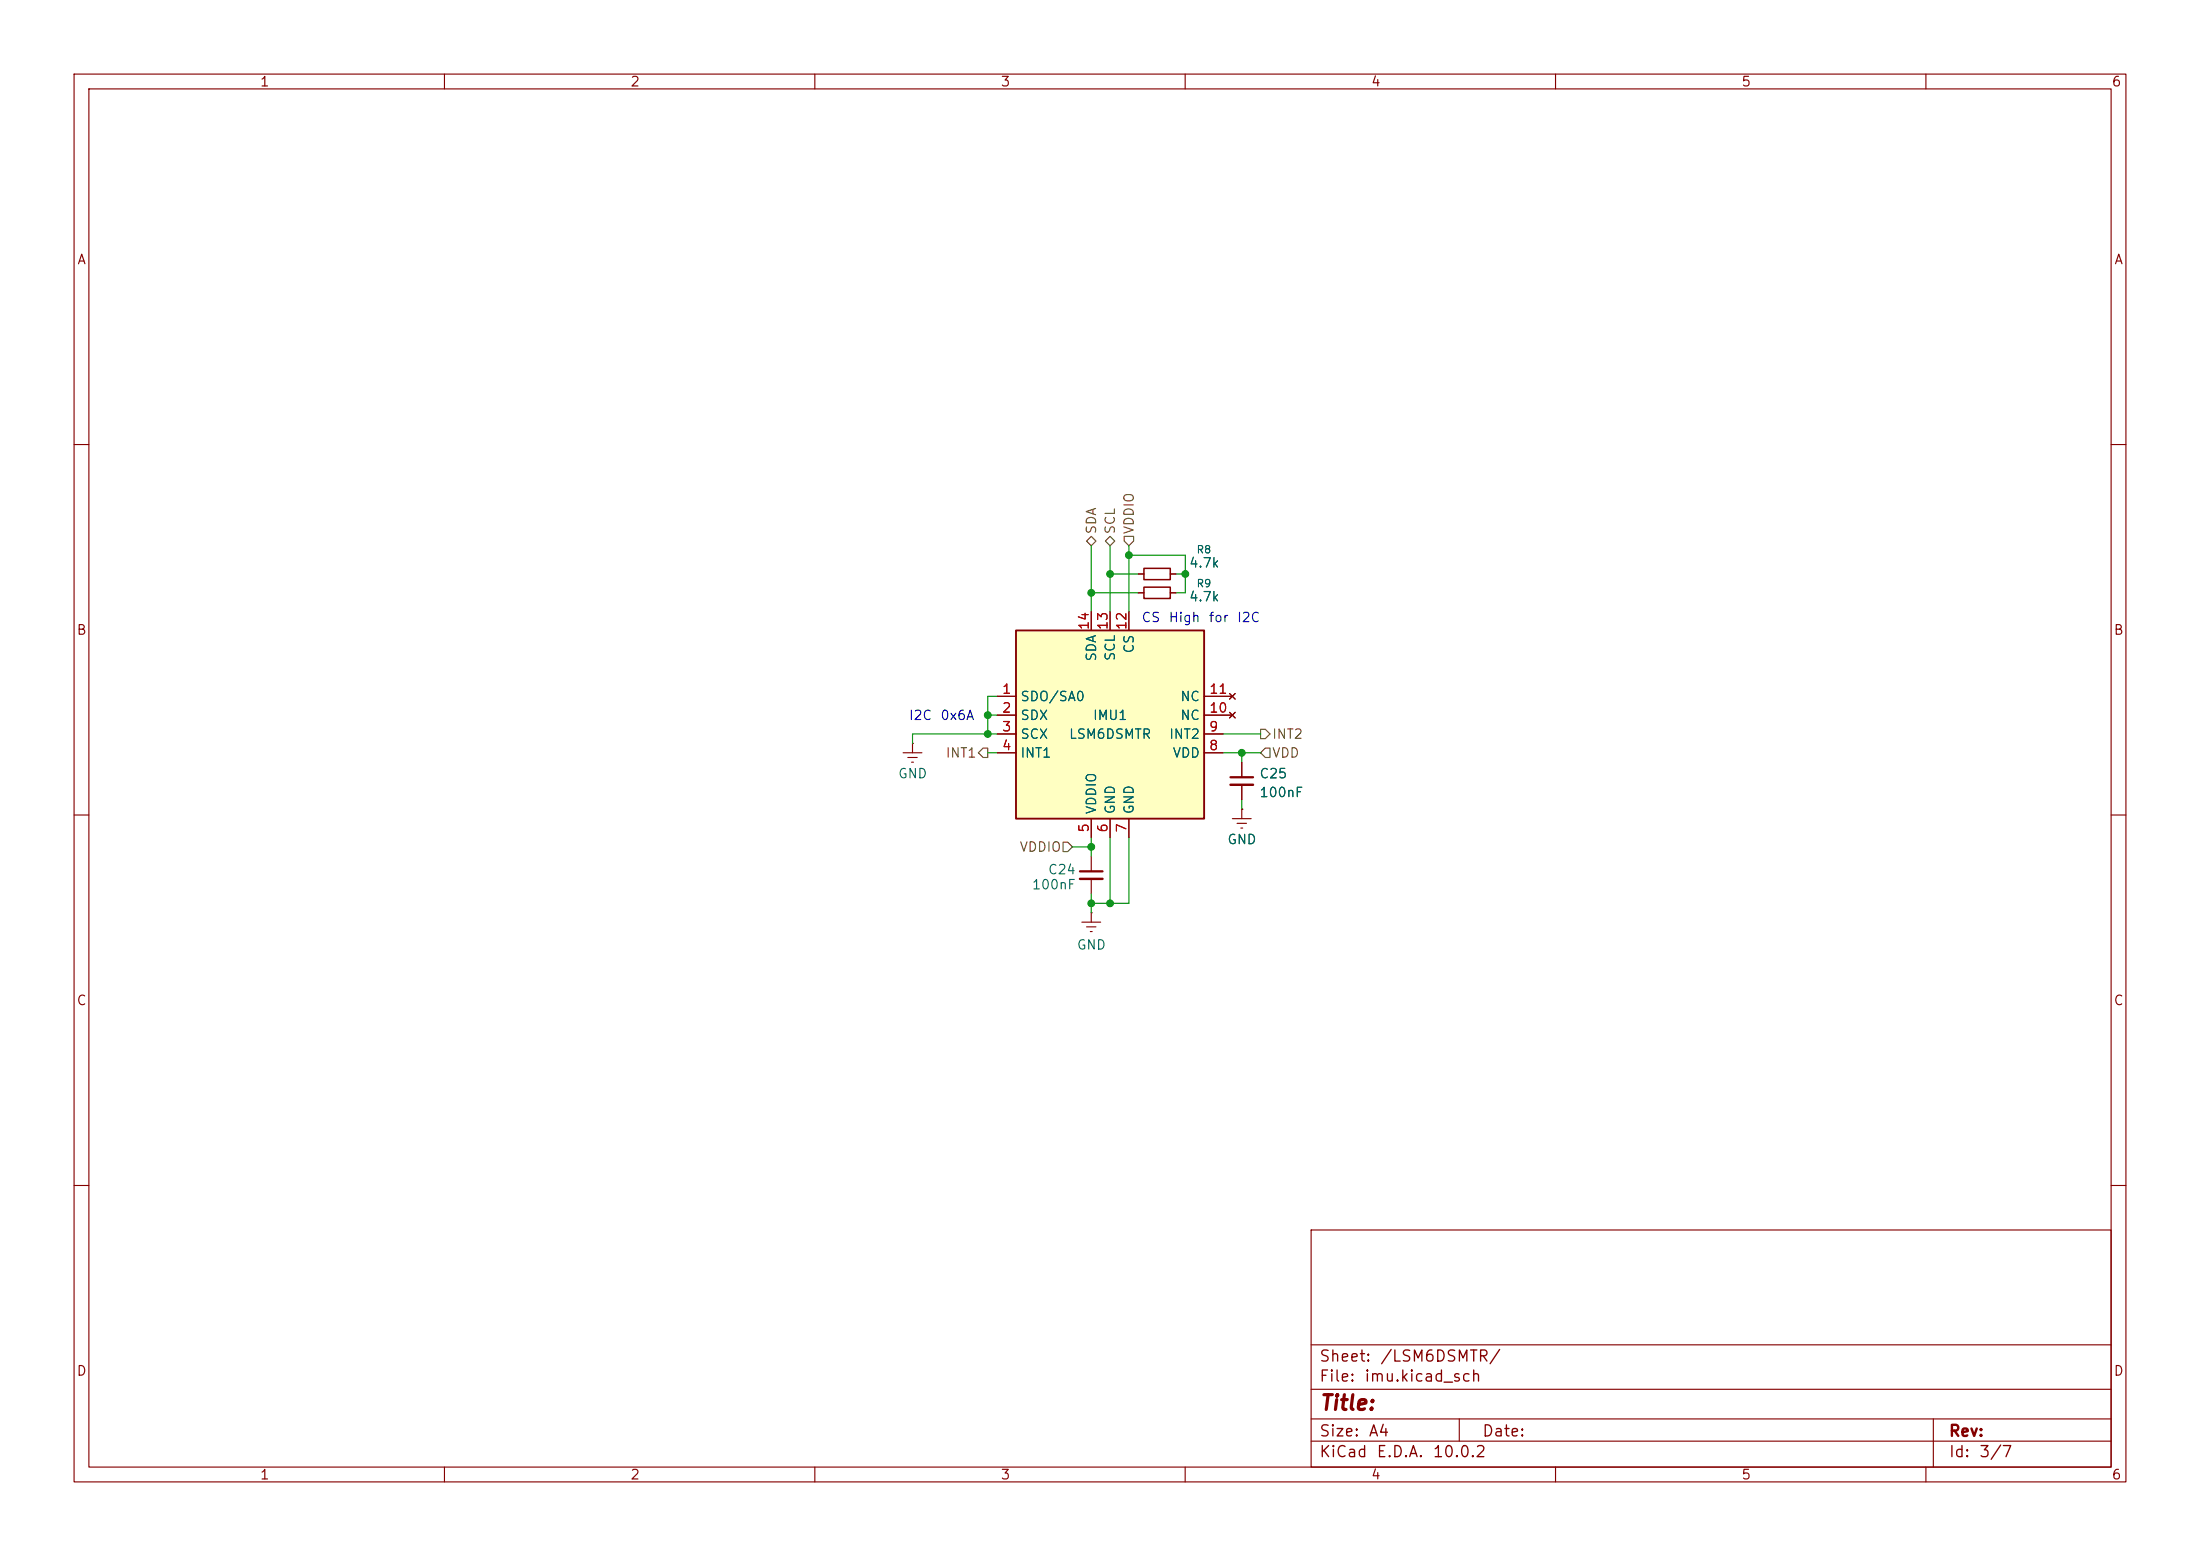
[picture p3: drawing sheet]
(kicad_sch
 (version 20260306)
 (generator "eeschema")
 (generator_version "10.0")
 (paper "A4")
 (lib_symbols
  (symbol "Device:C_Small"
   (pin_numbers (hide yes))
   (pin_names
    (offset 0.254) (hide yes)) (exclude_from_sim no) (in_bom yes) (on_board yes)
   (in_pos_files yes)
   (duplicate_pin_numbers_are_jumpers no)
   (property "Reference" "C" (at 0.254 1.778 0) (show_name no) (do_not_autoplace no) (effects (font (size 1.27 1.27)) (justify left)))
   (property "Value" "C_Small" (at 0.254 -2.032 0) (show_name no) (do_not_autoplace no) (effects (font (size 1.27 1.27)) (justify left)))
   (property "Footprint" "" (at 0 0 0) (show_name no) (do_not_autoplace no) (hide yes) (effects (font (size 1.27 1.27))))
   (property "Datasheet" "" (at 0 0 0) (show_name no) (do_not_autoplace no) (hide yes) (effects (font (size 1.27 1.27))))
   (property "Description" "Unpolarized capacitor, small symbol" (at 0 0 0) (show_name no) (do_not_autoplace no) (hide yes) (effects (font (size 1.27 1.27))))
   (symbol "C_Small_0_1"
    (polyline (pts (xy -1.524 0.508) (xy 1.524 0.508)) (stroke (width 0.3048) (type default)) (fill (type none)))
    (polyline (pts (xy -1.524 -0.508) (xy 1.524 -0.508)) (stroke (width 0.3302) (type default)) (fill (type none))))
   (symbol "C_Small_1_1"
    (pin passive line (at 0 2.54 270) (length 2.032) (name "" (effects (font (size 1.27 1.27)))) (number "1" (effects (font (size 1.27 1.27)))))
    (pin passive line (at 0 -2.54 90) (length 2.032) (name "" (effects (font (size 1.27 1.27)))) (number "2" (effects (font (size 1.27 1.27))))))
   (embedded_fonts no))
  (symbol "Device:R_Small"
   (pin_numbers (hide yes))
   (pin_names
    (offset 0.254) (hide yes)) (exclude_from_sim no) (in_bom yes) (on_board yes)
   (in_pos_files yes)
   (duplicate_pin_numbers_are_jumpers no)
   (property "Reference" "R" (at 0 0 90) (show_name no) (do_not_autoplace no) (effects (font (size 1.016 1.016))))
   (property "Value" "R_Small" (at 1.778 0 90) (show_name no) (do_not_autoplace no) (effects (font (size 1.27 1.27))))
   (property "Footprint" "" (at 0 0 0) (show_name no) (do_not_autoplace no) (hide yes) (effects (font (size 1.27 1.27))))
   (property "Datasheet" "" (at 0 0 0) (show_name no) (do_not_autoplace no) (hide yes) (effects (font (size 1.27 1.27))))
   (property "Description" "Resistor, small symbol" (at 0 0 0) (show_name no) (do_not_autoplace no) (hide yes) (effects (font (size 1.27 1.27))))
   (symbol "R_Small_0_1"
    (rectangle (start -0.762 1.778) (end 0.762 -1.778) (stroke (width 0.2032) (type default)) (fill (type none))))
   (symbol "R_Small_1_1"
    (pin passive line (at 0 2.54 270) (length 0.762) (name "" (effects (font (size 1.27 1.27)))) (number "1" (effects (font (size 1.27 1.27)))))
    (pin passive line (at 0 -2.54 90) (length 0.762) (name "" (effects (font (size 1.27 1.27)))) (number "2" (effects (font (size 1.27 1.27))))))
   (embedded_fonts no))
  (symbol "Sensor_Motion:LSM6DS3" (exclude_from_sim no) (in_bom yes) (on_board yes)
   (in_pos_files yes)
   (duplicate_pin_numbers_are_jumpers no)
   (property "Reference" "IMU1" (at 0 1.27 0) (show_name no) (do_not_autoplace no) (effects (font (size 1.27 1.27))))
   (property "Value" "LSM6DSRTR" (at 0 -1.27 0) (show_name no) (do_not_autoplace no) (effects (font (size 1.27 1.27))))
   (property "Footprint" "Package_LGA:LGA-14_3x2.5mm_P0.5mm_LayoutBorder3x4y" (at -10.16 -17.78 0) (show_name no) (do_not_autoplace no) (hide yes) (effects (font (size 1.27 1.27)) (justify left)))
   (property "Datasheet" "https://www.st.com/resource/en/datasheet/lsm6ds3tr-c.pdf" (at 2.54 -16.51 0) (show_name no) (do_not_autoplace no) (hide yes) (effects (font (size 1.27 1.27))))
   (property "Description" "I2C/SPI, iNEMO inertial module: always-on 3D accelerometer and 3D gyroscope" (at 0 0 0) (show_name no) (do_not_autoplace no) (hide yes) (effects (font (size 1.27 1.27))))
   (symbol "LSM6DS3_0_1"
    (rectangle (start -12.7 12.7) (end 12.7 -12.7) (stroke (width 0.254) (type default)) (fill (type background))))
   (symbol "LSM6DS3_1_1"
    (pin bidirectional line (at -15.24 3.81 0) (length 2.54) (name "SDO/SA0" (effects (font (size 1.27 1.27)))) (number "1" (effects (font (size 1.27 1.27)))))
    (pin bidirectional line (at -15.24 1.27 0) (length 2.54) (name "SDX" (effects (font (size 1.27 1.27)))) (number "2" (effects (font (size 1.27 1.27)))))
    (pin input line (at -15.24 -1.27 0) (length 2.54) (name "SCX" (effects (font (size 1.27 1.27)))) (number "3" (effects (font (size 1.27 1.27)))))
    (pin output line (at -15.24 -3.81 0) (length 2.54) (name "INT1" (effects (font (size 1.27 1.27)))) (number "4" (effects (font (size 1.27 1.27)))))
    (pin power_in line (at -2.54 -15.24 90) (length 2.54) (name "VDDIO" (effects (font (size 1.27 1.27)))) (number "5" (effects (font (size 1.27 1.27)))))
    (pin power_in line (at 0 -15.24 90) (length 2.54) (name "GND" (effects (font (size 1.27 1.27)))) (number "6" (effects (font (size 1.27 1.27)))))
    (pin passive line (at 0 -15.24 90) (length 2.54) (hide yes) (name "GND" (effects (font (size 1.27 1.27)))) (number "7" (effects (font (size 1.27 1.27)))))
    (pin power_in line (at 2.54 -15.24 90) (length 2.54) (name "GND" (effects (font (size 1.27 1.27)))) (number "7" (effects (font (size 1.27 1.27)))))
    (pin power_in line (at 15.24 -3.81 180) (length 2.54) (name "VDD" (effects (font (size 1.27 1.27)))) (number "8" (effects (font (size 1.27 1.27)))))
    (pin output line (at 15.24 -1.27 180) (length 2.54) (name "INT2" (effects (font (size 1.27 1.27)))) (number "9" (effects (font (size 1.27 1.27)))))
    (pin no_connect line (at 16.51 1.27 180) (length 3.81) (name "NC" (effects (font (size 1.27 1.27)))) (number "10" (effects (font (size 1.27 1.27)))))
    (pin no_connect line (at 16.51 3.81 180) (length 3.81) (name "NC" (effects (font (size 1.27 1.27)))) (number "11" (effects (font (size 1.27 1.27)))))
    (pin input line (at 2.54 15.24 270) (length 2.54) (name "CS" (effects (font (size 1.27 1.27)))) (number "12" (effects (font (size 1.27 1.27)))))
    (pin input line (at 0 15.24 270) (length 2.54) (name "SCL" (effects (font (size 1.27 1.27)))) (number "13" (effects (font (size 1.27 1.27)))))
    (pin bidirectional line (at -2.54 15.24 270) (length 2.54) (name "SDA" (effects (font (size 1.27 1.27)))) (number "14" (effects (font (size 1.27 1.27))))))
   (embedded_fonts no))
  (symbol "a3-srad-camera-v2:GND"
   (power global)
   (pin_numbers (hide yes))
   (pin_names
    (offset 0) (hide yes)) (exclude_from_sim no) (in_bom yes) (on_board yes)
   (in_pos_files yes)
   (duplicate_pin_numbers_are_jumpers no)
   (property "Reference" "#PWR" (at 0 -6.35 0) (show_name no) (do_not_autoplace no) (hide yes) (effects (font (size 1.27 1.27))))
   (property "Value" "GND" (at 0 -3.81 0) (show_name no) (do_not_autoplace no) (effects (font (size 1.27 1.27))))
   (property "Footprint" "" (at 0 0 0) (show_name no) (do_not_autoplace no) (hide yes) (effects (font (size 1.27 1.27))))
   (property "Datasheet" "" (at 0 0 0) (show_name no) (do_not_autoplace no) (hide yes) (effects (font (size 1.27 1.27))))
   (property "Description" "Power symbol creates a global label with name \"GNDREF\" , reference supply ground" (at 0 0 0) (show_name no) (do_not_autoplace no) (hide yes) (effects (font (size 1.27 1.27))))
   (symbol "GND_0_1"
    (polyline (pts (xy -0.635 -1.905) (xy 0.635 -1.905)) (stroke (width 0) (type default)) (fill (type none)))
    (polyline (pts (xy -0.127 -2.54) (xy 0.127 -2.54)) (stroke (width 0) (type default)) (fill (type none)))
    (polyline (pts (xy 0 -1.27) (xy 0 0)) (stroke (width 0) (type default)) (fill (type none)))
    (polyline (pts (xy 1.27 -1.27) (xy -1.27 -1.27)) (stroke (width 0) (type default)) (fill (type none))))
   (symbol "GND_1_1"
    (pin power_in line (at 0 0 270) (length 0) (name "" (effects (font (size 1.27 1.27)))) (number "1" (effects (font (size 1.27 1.27))))))
   (embedded_fonts no)))
 (text "I2C 0x6A"
  (exclude_from_sim no)
  (at 127 96.774 0)
  (effects (font (size 1.27 1.27))))
 (text "CS High for I2C"
  (exclude_from_sim no)
  (at 161.798 83.566 0)
  (effects (font (size 1.27 1.27))))
 (junction
  (at 167.64 101.6)
  (diameter 0)
  (color 0 0 0 0))
 (junction
  (at 133.35 99.06)
  (diameter 0)
  (color 0 0 0 0))
 (junction
  (at 152.4 74.93)
  (diameter 0)
  (color 0 0 0 0))
 (junction
  (at 149.86 121.92)
  (diameter 0)
  (color 0 0 0 0))
 (junction
  (at 133.35 96.52)
  (diameter 0)
  (color 0 0 0 0))
 (junction
  (at 160.02 77.47)
  (diameter 0)
  (color 0 0 0 0))
 (junction
  (at 147.32 80.01)
  (diameter 0)
  (color 0 0 0 0))
 (junction
  (at 149.86 77.47)
  (diameter 0)
  (color 0 0 0 0))
 (junction
  (at 147.32 114.3)
  (diameter 0)
  (color 0 0 0 0))
 (junction
  (at 147.32 121.92)
  (diameter 0)
  (color 0 0 0 0))
 (wire
  (pts (xy 165.1 101.6) (xy 167.64 101.6))
  (stroke (width 0) (type default)))
 (wire
  (pts (xy 149.86 73.66) (xy 149.86 77.47))
  (stroke (width 0) (type default)))
 (wire
  (pts (xy 147.32 80.01) (xy 147.32 82.55))
  (stroke (width 0) (type default)))
 (wire
  (pts (xy 149.86 121.92) (xy 152.4 121.92))
  (stroke (width 0) (type default)))
 (wire
  (pts (xy 123.19 99.06) (xy 123.19 100.33))
  (stroke (width 0) (type default)))
 (wire
  (pts (xy 133.35 93.98) (xy 133.35 96.52))
  (stroke (width 0) (type default)))
 (wire
  (pts (xy 158.75 80.01) (xy 160.02 80.01))
  (stroke (width 0) (type default)))
 (wire
  (pts (xy 160.02 80.01) (xy 160.02 77.47))
  (stroke (width 0) (type default)))
 (wire
  (pts (xy 160.02 77.47) (xy 158.75 77.47))
  (stroke (width 0) (type default)))
 (wire
  (pts (xy 133.35 99.06) (xy 134.62 99.06))
  (stroke (width 0) (type default)))
 (wire
  (pts (xy 147.32 114.3) (xy 147.32 115.57))
  (stroke (width 0) (type default)))
 (wire
  (pts (xy 167.64 102.87) (xy 167.64 101.6))
  (stroke (width 0) (type default)))
 (wire
  (pts (xy 133.35 96.52) (xy 133.35 99.06))
  (stroke (width 0) (type default)))
 (wire
  (pts (xy 160.02 77.47) (xy 160.02 74.93))
  (stroke (width 0) (type default)))
 (wire
  (pts (xy 149.86 77.47) (xy 149.86 82.55))
  (stroke (width 0) (type default)))
 (wire
  (pts (xy 147.32 121.92) (xy 149.86 121.92))
  (stroke (width 0) (type default)))
 (wire
  (pts (xy 149.86 113.03) (xy 149.86 121.92))
  (stroke (width 0) (type default)))
 (wire
  (pts (xy 170.18 99.06) (xy 165.1 99.06))
  (stroke (width 0) (type default)))
 (wire
  (pts (xy 160.02 74.93) (xy 152.4 74.93))
  (stroke (width 0) (type default)))
 (wire
  (pts (xy 147.32 113.03) (xy 147.32 114.3))
  (stroke (width 0) (type default)))
 (wire
  (pts (xy 123.19 99.06) (xy 133.35 99.06))
  (stroke (width 0) (type default)))
 (wire
  (pts (xy 147.32 73.66) (xy 147.32 80.01))
  (stroke (width 0) (type default)))
 (wire
  (pts (xy 152.4 74.93) (xy 152.4 82.55))
  (stroke (width 0) (type default)))
 (wire
  (pts (xy 133.35 93.98) (xy 134.62 93.98))
  (stroke (width 0) (type default)))
 (wire
  (pts (xy 147.32 120.65) (xy 147.32 121.92))
  (stroke (width 0) (type default)))
 (wire
  (pts (xy 167.64 101.6) (xy 170.18 101.6))
  (stroke (width 0) (type default)))
 (wire
  (pts (xy 147.32 123.19) (xy 147.32 121.92))
  (stroke (width 0) (type default)))
 (wire
  (pts (xy 152.4 121.92) (xy 152.4 113.03))
  (stroke (width 0) (type default)))
 (wire
  (pts (xy 167.64 109.22) (xy 167.64 107.95))
  (stroke (width 0) (type default)))
 (wire
  (pts (xy 144.78 114.3) (xy 147.32 114.3))
  (stroke (width 0) (type default)))
 (wire
  (pts (xy 133.35 101.6) (xy 134.62 101.6))
  (stroke (width 0) (type default)))
 (wire
  (pts (xy 149.86 77.47) (xy 153.67 77.47))
  (stroke (width 0) (type default)))
 (wire
  (pts (xy 147.32 80.01) (xy 153.67 80.01))
  (stroke (width 0) (type default)))
 (wire
  (pts (xy 152.4 73.66) (xy 152.4 74.93))
  (stroke (width 0) (type default)))
 (wire
  (pts (xy 134.62 96.52) (xy 133.35 96.52))
  (stroke (width 0) (type default)))
 (hierarchical_label "SDA"
  (shape bidirectional)
  (at 147.32 73.66 90)
  (effects (font (size 1.27 1.27)) (justify left)))
 (hierarchical_label "VDDIO"
  (shape input)
  (at 152.4 73.66 90)
  (effects (font (size 1.27 1.27)) (justify left)))
 (hierarchical_label "VDD"
  (shape input)
  (at 170.18 101.6 0)
  (effects (font (size 1.27 1.27)) (justify left)))
 (hierarchical_label "INT1"
  (shape output)
  (at 133.35 101.6 180)
  (effects (font (size 1.27 1.27)) (justify right)))
 (hierarchical_label "VDDIO"
  (shape input)
  (at 144.78 114.3 180)
  (effects (font (size 1.27 1.27)) (justify right)))
 (hierarchical_label "INT2"
  (shape output)
  (at 170.18 99.06 0)
  (effects (font (size 1.27 1.27)) (justify left)))
 (hierarchical_label "SCL"
  (shape bidirectional)
  (at 149.86 73.66 90)
  (effects (font (size 1.27 1.27)) (justify left)))
 (symbol
  (lib_id "a3-srad-camera-v2:GND")
  (at 167.64 109.22 0)
  (unit 1)
  (body_style 1)
  (exclude_from_sim no)
  (in_bom yes)
  (on_board yes)
  (in_pos_files yes)
  (dnp no)
  (property "Reference" "#PWR028" (at 167.64 115.57 0) (hide yes) (show_name no) (do_not_autoplace no) (effects (font (size 1.27 1.27))))
  (property "Value" "GND" (at 167.64 113.284 0) (show_name no) (do_not_autoplace no) (effects (font (size 1.27 1.27))))
  (property "Footprint" "" (at 167.64 109.22 0) (hide yes) (show_name no) (do_not_autoplace no) (effects (font (size 1.27 1.27))))
  (property "Datasheet" "" (at 167.64 109.22 0) (hide yes) (show_name no) (do_not_autoplace no) (effects (font (size 1.27 1.27))))
  (property "Description" "Power symbol creates a global label with name \"GNDREF\" , reference supply ground" (at 167.64 109.22 0) (hide yes) (show_name no) (do_not_autoplace no) (effects (font (size 1.27 1.27))))
  (pin "1"))
 (symbol
  (lib_id "a3-srad-camera-v2:GND")
  (at 123.19 100.33 0)
  (unit 1)
  (body_style 1)
  (exclude_from_sim no)
  (in_bom yes)
  (on_board yes)
  (in_pos_files yes)
  (dnp no)
  (property "Reference" "#PWR026" (at 123.19 106.68 0) (hide yes) (show_name no) (do_not_autoplace no) (effects (font (size 1.27 1.27))))
  (property "Value" "GND" (at 123.19 104.394 0) (show_name no) (do_not_autoplace no) (effects (font (size 1.27 1.27))))
  (property "Footprint" "" (at 123.19 100.33 0) (hide yes) (show_name no) (do_not_autoplace no) (effects (font (size 1.27 1.27))))
  (property "Datasheet" "" (at 123.19 100.33 0) (hide yes) (show_name no) (do_not_autoplace no) (effects (font (size 1.27 1.27))))
  (property "Description" "Power symbol creates a global label with name \"GNDREF\" , reference supply ground" (at 123.19 100.33 0) (hide yes) (show_name no) (do_not_autoplace no) (effects (font (size 1.27 1.27))))
  (pin "1"))
 (symbol
  (lib_id "a3-srad-camera-v2:GND")
  (at 147.32 123.19 0)
  (unit 1)
  (body_style 1)
  (exclude_from_sim no)
  (in_bom yes)
  (on_board yes)
  (in_pos_files yes)
  (dnp no)
  (property "Reference" "#PWR027" (at 147.32 129.54 0) (hide yes) (show_name no) (do_not_autoplace no) (effects (font (size 1.27 1.27))))
  (property "Value" "GND" (at 147.32 127.508 0) (show_name no) (do_not_autoplace no) (effects (font (size 1.27 1.27))))
  (property "Footprint" "" (at 147.32 123.19 0) (hide yes) (show_name no) (do_not_autoplace no) (effects (font (size 1.27 1.27))))
  (property "Datasheet" "" (at 147.32 123.19 0) (hide yes) (show_name no) (do_not_autoplace no) (effects (font (size 1.27 1.27))))
  (property "Description" "Power symbol creates a global label with name \"GNDREF\" , reference supply ground" (at 147.32 123.19 0) (hide yes) (show_name no) (do_not_autoplace no) (effects (font (size 1.27 1.27))))
  (pin "1"))
 (symbol
  (lib_id "Device:R_Small")
  (at 156.21 80.01 270)
  (unit 1)
  (body_style 1)
  (exclude_from_sim no)
  (in_bom no)
  (on_board yes)
  (in_pos_files yes)
  (dnp no)
  (property "Reference" "R9" (at 162.56 78.74 90) (show_name no) (do_not_autoplace no) (effects (font (size 1 1))))
  (property "Value" "4.7k" (at 162.56 80.518 90) (show_name no) (do_not_autoplace no) (effects (font (size 1.27 1.27))))
  (property "Footprint" "Resistor_SMD:R_0402_1005Metric" (at 156.21 80.01 0) (hide yes) (show_name no) (do_not_autoplace no) (effects (font (size 1.27 1.27))))
  (property "Datasheet" "" (at 156.21 80.01 90) (hide yes) (show_name no) (do_not_autoplace no) (effects (font (size 1.27 1.27))))
  (property "Description" "Resistor, small symbol" (at 156.21 80.01 0) (hide yes) (show_name no) (do_not_autoplace no) (effects (font (size 1.27 1.27))))
  (property "ADDITIONAL CARD DETECTION PINS" "" (at 156.21 80.01 90) (hide yes) (show_name no) (do_not_autoplace no) (effects (font (size 1.27 1.27))))
  (property "CARD CONNECTION MODE" "" (at 156.21 80.01 90) (hide yes) (show_name no) (do_not_autoplace no) (effects (font (size 1.27 1.27))))
  (property "CARD TYPE" "" (at 156.21 80.01 90) (hide yes) (show_name no) (do_not_autoplace no) (effects (font (size 1.27 1.27))))
  (property "CONNECTOR TYPE" "" (at 156.21 80.01 90) (hide yes) (show_name no) (do_not_autoplace no) (effects (font (size 1.27 1.27))))
  (property "SUPPLEMENTARY FEATURES" "" (at 156.21 80.01 90) (hide yes) (show_name no) (do_not_autoplace no) (effects (font (size 1.27 1.27))))
  (property "LCSC PART NAME" "C25900" (at 156.21 80.01 90) (hide yes) (show_name no) (do_not_autoplace no) (effects (font (size 1.27 1.27))))
  (property "DIGIKEY PART" "" (at 156.21 80.01 90) (hide yes) (show_name no) (do_not_autoplace no) (effects (font (size 1.27 1.27))))
  (property "ADD INTO BOM" "" (at 156.21 80.01 90) (hide yes) (show_name no) (do_not_autoplace no) (effects (font (size 1.27 1.27))))
  (property "CONVERT TO PCB" "" (at 156.21 80.01 90) (hide yes) (show_name no) (do_not_autoplace no) (effects (font (size 1.27 1.27))))
  (property "DCR" "" (at 156.21 80.01 90) (hide yes) (show_name no) (do_not_autoplace no) (effects (font (size 1.27 1.27))))
  (property "DEVICE" "" (at 156.21 80.01 90) (hide yes) (show_name no) (do_not_autoplace no) (effects (font (size 1.27 1.27))))
  (property "JLCPCB PART CLASS" "" (at 156.21 80.01 90) (hide yes) (show_name no) (do_not_autoplace no) (effects (font (size 1.27 1.27))))
  (property "MANUFACTURER PART" "" (at 156.21 80.01 90) (hide yes) (show_name no) (do_not_autoplace no) (effects (font (size 1.27 1.27))))
  (property "SUPPLIER" "" (at 156.21 80.01 90) (hide yes) (show_name no) (do_not_autoplace no) (effects (font (size 1.27 1.27))))
  (property "SUPPLIER FOOTPRINT" "" (at 156.21 80.01 90) (hide yes) (show_name no) (do_not_autoplace no) (effects (font (size 1.27 1.27))))
  (property "SUPPLIER PART" "" (at 156.21 80.01 90) (hide yes) (show_name no) (do_not_autoplace no) (effects (font (size 1.27 1.27))))
  (property "SYMBOL" "" (at 156.21 80.01 90) (hide yes) (show_name no) (do_not_autoplace no) (effects (font (size 1.27 1.27))))
  (property "KLC_S3.3" "" (at 156.21 80.01 90) (hide yes) (show_name no) (do_not_autoplace no) (effects (font (size 1.27 1.27))))
  (property "KLC_S5.1" "" (at 156.21 80.01 90) (hide yes) (show_name no) (do_not_autoplace no) (effects (font (size 1.27 1.27))))
  (pin "1")
  (pin "2"))
 (symbol
  (lib_id "Sensor_Motion:LSM6DS3")
  (at 149.86 97.79 0)
  (unit 1)
  (body_style 1)
  (exclude_from_sim no)
  (in_bom no)
  (on_board yes)
  (in_pos_files yes)
  (dnp no)
  (property "Reference" "IMU1" (at 149.86 96.52 0) (show_name no) (do_not_autoplace no) (effects (font (size 1.27 1.27))))
  (property "Value" "LSM6DSMTR" (at 149.86 99.06 0) (show_name no) (do_not_autoplace no) (effects (font (size 1.27 1.27))))
  (property "Footprint" "Package_LGA:LGA-14_3x2.5mm_P0.5mm_LayoutBorder3x4y" (at 139.7 115.57 0) (hide yes) (show_name no) (do_not_autoplace no) (effects (font (size 1.27 1.27)) (justify left)))
  (property "Datasheet" "" (at 149.86 97.79 0) (hide yes) (show_name no) (do_not_autoplace no) (effects (font (size 1.27 1.27))))
  (property "Description" "I2C/SPI, iNEMO inertial module: always-on 3D accelerometer and 3D gyroscope" (at 149.86 97.79 0) (hide yes) (show_name no) (do_not_autoplace no) (effects (font (size 1.27 1.27))))
  (property "ADDITIONAL CARD DETECTION PINS" "" (at 149.86 97.79 0) (hide yes) (show_name no) (do_not_autoplace no) (effects (font (size 1.27 1.27))))
  (property "CARD CONNECTION MODE" "" (at 149.86 97.79 0) (hide yes) (show_name no) (do_not_autoplace no) (effects (font (size 1.27 1.27))))
  (property "CARD TYPE" "" (at 149.86 97.79 0) (hide yes) (show_name no) (do_not_autoplace no) (effects (font (size 1.27 1.27))))
  (property "CONNECTOR TYPE" "" (at 149.86 97.79 0) (hide yes) (show_name no) (do_not_autoplace no) (effects (font (size 1.27 1.27))))
  (property "SUPPLEMENTARY FEATURES" "Front" (at 149.86 97.79 0) (hide yes) (show_name no) (do_not_autoplace no) (effects (font (size 1.27 1.27))))
  (property "LCSC PART NAME" "C126672" (at 149.86 97.79 0) (hide yes) (show_name no) (do_not_autoplace no) (effects (font (size 1.27 1.27))))
  (property "DIGIKEY PART" "LSM6DSO32TR" (at 149.86 97.79 0) (hide yes) (show_name no) (do_not_autoplace no) (effects (font (size 1.27 1.27))))
  (property "ADD INTO BOM" "" (at 149.86 97.79 0) (hide yes) (show_name no) (do_not_autoplace no) (effects (font (size 1.27 1.27))))
  (property "CONVERT TO PCB" "" (at 149.86 97.79 0) (hide yes) (show_name no) (do_not_autoplace no) (effects (font (size 1.27 1.27))))
  (property "DCR" "" (at 149.86 97.79 0) (hide yes) (show_name no) (do_not_autoplace no) (effects (font (size 1.27 1.27))))
  (property "DEVICE" "" (at 149.86 97.79 0) (hide yes) (show_name no) (do_not_autoplace no) (effects (font (size 1.27 1.27))))
  (property "JLCPCB PART CLASS" "" (at 149.86 97.79 0) (hide yes) (show_name no) (do_not_autoplace no) (effects (font (size 1.27 1.27))))
  (property "MANUFACTURER PART" "" (at 149.86 97.79 0) (hide yes) (show_name no) (do_not_autoplace no) (effects (font (size 1.27 1.27))))
  (property "SUPPLIER" "" (at 149.86 97.79 0) (hide yes) (show_name no) (do_not_autoplace no) (effects (font (size 1.27 1.27))))
  (property "SUPPLIER FOOTPRINT" "" (at 149.86 97.79 0) (hide yes) (show_name no) (do_not_autoplace no) (effects (font (size 1.27 1.27))))
  (property "SUPPLIER PART" "" (at 149.86 97.79 0) (hide yes) (show_name no) (do_not_autoplace no) (effects (font (size 1.27 1.27))))
  (property "SYMBOL" "" (at 149.86 97.79 0) (hide yes) (show_name no) (do_not_autoplace no) (effects (font (size 1.27 1.27))))
  (property "KLC_S3.3" "" (at 149.86 97.79 0) (hide yes) (show_name no) (do_not_autoplace no) (effects (font (size 1.27 1.27))))
  (property "KLC_S5.1" "" (at 149.86 97.79 0) (hide yes) (show_name no) (do_not_autoplace no) (effects (font (size 1.27 1.27))))
  (pin "7")
  (pin "8")
  (pin "10")
  (pin "13")
  (pin "4")
  (pin "9")
  (pin "14")
  (pin "2")
  (pin "1")
  (pin "11")
  (pin "6")
  (pin "3")
  (pin "5")
  (pin "12")
  (pin "7"))
 (symbol
  (lib_id "Device:C_Small")
  (at 167.64 105.41 0)
  (unit 1)
  (body_style 1)
  (exclude_from_sim no)
  (in_bom no)
  (on_board yes)
  (in_pos_files yes)
  (dnp no)
  (property "Reference" "C25" (at 169.926 104.394 0) (show_name no) (do_not_autoplace no) (effects (font (size 1.27 1.27)) (justify left)))
  (property "Value" "100nF" (at 169.926 106.934 0) (show_name no) (do_not_autoplace no) (effects (font (size 1.27 1.27)) (justify left)))
  (property "Footprint" "Capacitor_SMD:C_0402_1005Metric" (at 167.64 105.41 0) (hide yes) (show_name no) (do_not_autoplace no) (effects (font (size 1.27 1.27))))
  (property "Datasheet" "" (at 167.64 105.41 0) (hide yes) (show_name no) (do_not_autoplace no) (effects (font (size 1.27 1.27))))
  (property "Description" "Unpolarized capacitor, small symbol" (at 167.64 105.41 0) (hide yes) (show_name no) (do_not_autoplace no) (effects (font (size 1.27 1.27))))
  (property "ADDITIONAL CARD DETECTION PINS" "" (at 167.64 105.41 0) (hide yes) (show_name no) (do_not_autoplace no) (effects (font (size 1.27 1.27))))
  (property "CARD CONNECTION MODE" "" (at 167.64 105.41 0) (hide yes) (show_name no) (do_not_autoplace no) (effects (font (size 1.27 1.27))))
  (property "CARD TYPE" "" (at 167.64 105.41 0) (hide yes) (show_name no) (do_not_autoplace no) (effects (font (size 1.27 1.27))))
  (property "CONNECTOR TYPE" "" (at 167.64 105.41 0) (hide yes) (show_name no) (do_not_autoplace no) (effects (font (size 1.27 1.27))))
  (property "SUPPLEMENTARY FEATURES" "" (at 167.64 105.41 0) (hide yes) (show_name no) (do_not_autoplace no) (effects (font (size 1.27 1.27))))
  (property "LCSC PART NAME" "C1525" (at 167.64 105.41 0) (hide yes) (show_name no) (do_not_autoplace no) (effects (font (size 1.27 1.27))))
  (property "DIGIKEY PART" "" (at 167.64 105.41 0) (hide yes) (show_name no) (do_not_autoplace no) (effects (font (size 1.27 1.27))))
  (property "ADD INTO BOM" "" (at 167.64 105.41 0) (hide yes) (show_name no) (do_not_autoplace no) (effects (font (size 1.27 1.27))))
  (property "CONVERT TO PCB" "" (at 167.64 105.41 0) (hide yes) (show_name no) (do_not_autoplace no) (effects (font (size 1.27 1.27))))
  (property "DCR" "" (at 167.64 105.41 0) (hide yes) (show_name no) (do_not_autoplace no) (effects (font (size 1.27 1.27))))
  (property "DEVICE" "" (at 167.64 105.41 0) (hide yes) (show_name no) (do_not_autoplace no) (effects (font (size 1.27 1.27))))
  (property "JLCPCB PART CLASS" "" (at 167.64 105.41 0) (hide yes) (show_name no) (do_not_autoplace no) (effects (font (size 1.27 1.27))))
  (property "MANUFACTURER PART" "" (at 167.64 105.41 0) (hide yes) (show_name no) (do_not_autoplace no) (effects (font (size 1.27 1.27))))
  (property "SUPPLIER" "" (at 167.64 105.41 0) (hide yes) (show_name no) (do_not_autoplace no) (effects (font (size 1.27 1.27))))
  (property "SUPPLIER FOOTPRINT" "" (at 167.64 105.41 0) (hide yes) (show_name no) (do_not_autoplace no) (effects (font (size 1.27 1.27))))
  (property "SUPPLIER PART" "" (at 167.64 105.41 0) (hide yes) (show_name no) (do_not_autoplace no) (effects (font (size 1.27 1.27))))
  (property "SYMBOL" "" (at 167.64 105.41 0) (hide yes) (show_name no) (do_not_autoplace no) (effects (font (size 1.27 1.27))))
  (property "KLC_S3.3" "" (at 167.64 105.41 0) (hide yes) (show_name no) (do_not_autoplace no) (effects (font (size 1.27 1.27))))
  (property "KLC_S5.1" "" (at 167.64 105.41 0) (hide yes) (show_name no) (do_not_autoplace no) (effects (font (size 1.27 1.27))))
  (pin "2")
  (pin "1"))
 (symbol
  (lib_id "Device:C_Small")
  (at 147.32 118.11 0)
  (mirror y)
  (unit 1)
  (body_style 1)
  (exclude_from_sim no)
  (in_bom no)
  (on_board yes)
  (in_pos_files yes)
  (dnp no)
  (property "Reference" "C24" (at 145.288 117.348 0) (show_name no) (do_not_autoplace no) (effects (font (size 1.27 1.27)) (justify left)))
  (property "Value" "100nF" (at 145.288 119.38 0) (show_name no) (do_not_autoplace no) (effects (font (size 1.27 1.27)) (justify left)))
  (property "Footprint" "Capacitor_SMD:C_0402_1005Metric" (at 147.32 118.11 0) (hide yes) (show_name no) (do_not_autoplace no) (effects (font (size 1.27 1.27))))
  (property "Datasheet" "" (at 147.32 118.11 0) (hide yes) (show_name no) (do_not_autoplace no) (effects (font (size 1.27 1.27))))
  (property "Description" "Unpolarized capacitor, small symbol" (at 147.32 118.11 0) (hide yes) (show_name no) (do_not_autoplace no) (effects (font (size 1.27 1.27))))
  (property "ADDITIONAL CARD DETECTION PINS" "" (at 147.32 118.11 0) (hide yes) (show_name no) (do_not_autoplace no) (effects (font (size 1.27 1.27))))
  (property "CARD CONNECTION MODE" "" (at 147.32 118.11 0) (hide yes) (show_name no) (do_not_autoplace no) (effects (font (size 1.27 1.27))))
  (property "CARD TYPE" "" (at 147.32 118.11 0) (hide yes) (show_name no) (do_not_autoplace no) (effects (font (size 1.27 1.27))))
  (property "CONNECTOR TYPE" "" (at 147.32 118.11 0) (hide yes) (show_name no) (do_not_autoplace no) (effects (font (size 1.27 1.27))))
  (property "SUPPLEMENTARY FEATURES" "" (at 147.32 118.11 0) (hide yes) (show_name no) (do_not_autoplace no) (effects (font (size 1.27 1.27))))
  (property "LCSC PART NAME" "C1525" (at 147.32 118.11 0) (hide yes) (show_name no) (do_not_autoplace no) (effects (font (size 1.27 1.27))))
  (property "DIGIKEY PART" "" (at 147.32 118.11 0) (hide yes) (show_name no) (do_not_autoplace no) (effects (font (size 1.27 1.27))))
  (property "ADD INTO BOM" "" (at 147.32 118.11 0) (hide yes) (show_name no) (do_not_autoplace no) (effects (font (size 1.27 1.27))))
  (property "CONVERT TO PCB" "" (at 147.32 118.11 0) (hide yes) (show_name no) (do_not_autoplace no) (effects (font (size 1.27 1.27))))
  (property "DCR" "" (at 147.32 118.11 0) (hide yes) (show_name no) (do_not_autoplace no) (effects (font (size 1.27 1.27))))
  (property "DEVICE" "" (at 147.32 118.11 0) (hide yes) (show_name no) (do_not_autoplace no) (effects (font (size 1.27 1.27))))
  (property "JLCPCB PART CLASS" "" (at 147.32 118.11 0) (hide yes) (show_name no) (do_not_autoplace no) (effects (font (size 1.27 1.27))))
  (property "MANUFACTURER PART" "" (at 147.32 118.11 0) (hide yes) (show_name no) (do_not_autoplace no) (effects (font (size 1.27 1.27))))
  (property "SUPPLIER" "" (at 147.32 118.11 0) (hide yes) (show_name no) (do_not_autoplace no) (effects (font (size 1.27 1.27))))
  (property "SUPPLIER FOOTPRINT" "" (at 147.32 118.11 0) (hide yes) (show_name no) (do_not_autoplace no) (effects (font (size 1.27 1.27))))
  (property "SUPPLIER PART" "" (at 147.32 118.11 0) (hide yes) (show_name no) (do_not_autoplace no) (effects (font (size 1.27 1.27))))
  (property "SYMBOL" "" (at 147.32 118.11 0) (hide yes) (show_name no) (do_not_autoplace no) (effects (font (size 1.27 1.27))))
  (property "KLC_S3.3" "" (at 147.32 118.11 0) (hide yes) (show_name no) (do_not_autoplace no) (effects (font (size 1.27 1.27))))
  (property "KLC_S5.1" "" (at 147.32 118.11 0) (hide yes) (show_name no) (do_not_autoplace no) (effects (font (size 1.27 1.27))))
  (pin "2")
  (pin "1"))
 (symbol
  (lib_id "Device:R_Small")
  (at 156.21 77.47 270)
  (unit 1)
  (body_style 1)
  (exclude_from_sim no)
  (in_bom no)
  (on_board yes)
  (in_pos_files yes)
  (dnp no)
  (property "Reference" "R8" (at 162.56 74.168 90) (show_name no) (do_not_autoplace no) (effects (font (size 1 1))))
  (property "Value" "4.7k" (at 162.56 75.946 90) (show_name no) (do_not_autoplace no) (effects (font (size 1.27 1.27))))
  (property "Footprint" "Resistor_SMD:R_0402_1005Metric" (at 156.21 77.47 0) (hide yes) (show_name no) (do_not_autoplace no) (effects (font (size 1.27 1.27))))
  (property "Datasheet" "" (at 156.21 77.47 90) (hide yes) (show_name no) (do_not_autoplace no) (effects (font (size 1.27 1.27))))
  (property "Description" "Resistor, small symbol" (at 156.21 77.47 0) (hide yes) (show_name no) (do_not_autoplace no) (effects (font (size 1.27 1.27))))
  (property "ADDITIONAL CARD DETECTION PINS" "" (at 156.21 77.47 90) (hide yes) (show_name no) (do_not_autoplace no) (effects (font (size 1.27 1.27))))
  (property "CARD CONNECTION MODE" "" (at 156.21 77.47 90) (hide yes) (show_name no) (do_not_autoplace no) (effects (font (size 1.27 1.27))))
  (property "CARD TYPE" "" (at 156.21 77.47 90) (hide yes) (show_name no) (do_not_autoplace no) (effects (font (size 1.27 1.27))))
  (property "CONNECTOR TYPE" "" (at 156.21 77.47 90) (hide yes) (show_name no) (do_not_autoplace no) (effects (font (size 1.27 1.27))))
  (property "SUPPLEMENTARY FEATURES" "" (at 156.21 77.47 90) (hide yes) (show_name no) (do_not_autoplace no) (effects (font (size 1.27 1.27))))
  (property "LCSC PART NAME" "C25900" (at 156.21 77.47 90) (hide yes) (show_name no) (do_not_autoplace no) (effects (font (size 1.27 1.27))))
  (property "DIGIKEY PART" "" (at 156.21 77.47 90) (hide yes) (show_name no) (do_not_autoplace no) (effects (font (size 1.27 1.27))))
  (property "ADD INTO BOM" "" (at 156.21 77.47 90) (hide yes) (show_name no) (do_not_autoplace no) (effects (font (size 1.27 1.27))))
  (property "CONVERT TO PCB" "" (at 156.21 77.47 90) (hide yes) (show_name no) (do_not_autoplace no) (effects (font (size 1.27 1.27))))
  (property "DCR" "" (at 156.21 77.47 90) (hide yes) (show_name no) (do_not_autoplace no) (effects (font (size 1.27 1.27))))
  (property "DEVICE" "" (at 156.21 77.47 90) (hide yes) (show_name no) (do_not_autoplace no) (effects (font (size 1.27 1.27))))
  (property "JLCPCB PART CLASS" "" (at 156.21 77.47 90) (hide yes) (show_name no) (do_not_autoplace no) (effects (font (size 1.27 1.27))))
  (property "MANUFACTURER PART" "" (at 156.21 77.47 90) (hide yes) (show_name no) (do_not_autoplace no) (effects (font (size 1.27 1.27))))
  (property "SUPPLIER" "" (at 156.21 77.47 90) (hide yes) (show_name no) (do_not_autoplace no) (effects (font (size 1.27 1.27))))
  (property "SUPPLIER FOOTPRINT" "" (at 156.21 77.47 90) (hide yes) (show_name no) (do_not_autoplace no) (effects (font (size 1.27 1.27))))
  (property "SUPPLIER PART" "" (at 156.21 77.47 90) (hide yes) (show_name no) (do_not_autoplace no) (effects (font (size 1.27 1.27))))
  (property "SYMBOL" "" (at 156.21 77.47 90) (hide yes) (show_name no) (do_not_autoplace no) (effects (font (size 1.27 1.27))))
  (property "KLC_S3.3" "" (at 156.21 77.47 90) (hide yes) (show_name no) (do_not_autoplace no) (effects (font (size 1.27 1.27))))
  (property "KLC_S5.1" "" (at 156.21 77.47 90) (hide yes) (show_name no) (do_not_autoplace no) (effects (font (size 1.27 1.27))))
  (pin "1")
  (pin "2")))
